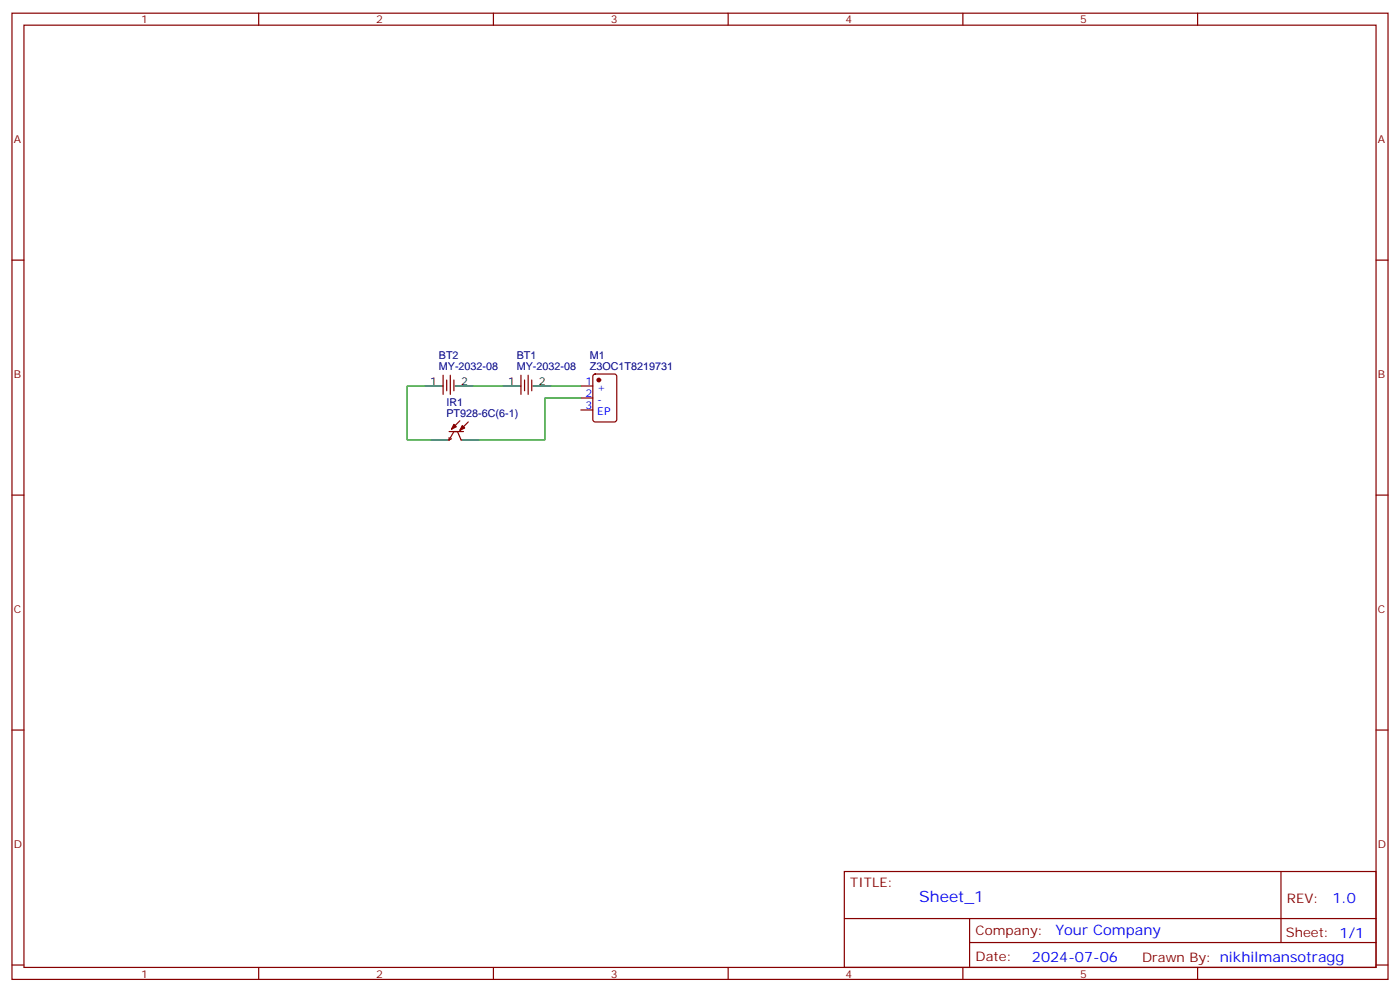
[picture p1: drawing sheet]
<svg xmlns="http://www.w3.org/2000/svg" width="412mm" height="292mm" viewBox="0 0 412 292" stroke-linecap="round" stroke-linejoin="round" font-family="sans-serif">
<g fill="none" stroke="#870000" stroke-width=".35">
<path d="M3.5 3.9h405.4v284.3h-405.4zM7.1 7.4h398.2v277.3h-398.2zM76.2 3.9v3.5M145.3 3.9v3.5M214.5 3.9v3.5M283.6 3.9v3.5M352.8 3.9v3.5M3.5 76.6h3.6M405.3 76.6h3.6M130.5 110.4v5.7M131.6 111.8v3.2M132.6 110.4v5.7"/>
<path d="M133.7 111.8v3.2M153.5 110.4v5.7M154.5 111.8v3.2M155.6 110.4v5.7M156.6 111.8v3.2M171.1 113.6h3.5M171.1 117.1h3.5M174.9 110.3l.4-.2h5.7l.6 .4 .1 13-.5 .6-5.9 .1-.6-.5-.1-12.9zM132.3 129.5l1.4-2.5h1.1l1 2.5M132.3 127h4.2M132.3 128.8v.7M133 129.1l-.7 .4"/>
<path d="M135.5 123.8l-2.5 2.5M137.9 124.2l-2.4 2.4M171.1 120.6h3.5M3.5 145.7h3.6M405.3 145.7h3.6M3.5 214.8h3.6M405.3 214.8h3.6M248.7 256.5h156.6v28.2h-156.6zM377.3 256.5v20.9M248.7 270.3h156.5M285.6 277.4h119.6M285.6 270.3v14.1"/>
<path d="M3.5 284h3.6M76.2 284.7v3.5M145.3 284.7v3.5M214.5 284.7v3.5M283.6 284.7v3.5M352.8 284.7v3.5M405.3 284h3.6"/>
</g>
<path d="M125.2 113.6h5.3M134.1 113.6h5.2M148.2 113.6h5.3M157 113.6h5.3M127 129.5h5.3M135.8 129.5h5.3" fill="none" stroke="#000" stroke-width=".35"/>
<g fill="#870000" stroke="#870000" stroke-width=".35">
<path d="M133.7 124.9l.7 .7-1.4 .7z"/>
<path d="M136.2 125.2l.7 .7-1.4 .7z"/>
<circle cx="176.4" cy="111.8" r=".53"/>
</g>
<path d="M125.2 113.6h-5.3v15.9h7.1M139.3 113.6h8.9M162.3 113.6h8.8M171.1 117.1h-10.6v12.4h-19.4" fill="none" stroke="#008700" stroke-width=".35"/>
<text font-size="4.6" fill="#00f" x="270.8" y="265.5">Sheet_1</text>
<g font-size="4.2" fill="#00f">
<text x="392.5" y="265.7">1.0</text>
<text x="310.9" y="275.3">Your Company</text>
<text x="304" y="283.1">2024-07-06</text>
</g>
<g font-size="3.9" fill="#800">
<text x="250.5" y="261.1">TITLE:</text>
<text x="379.1" y="265.7">REV:</text>
<text x="287.4" y="275.3">Company:</text>
<text x="378.7" y="275.9">Sheet: 1/1</text>
<text x="287.4" y="282.9">Date:</text>
<text x="336.4" y="283">Drawn By: nikhilmansotragg</text>
</g>
<g font-size="3.2" fill="#800">
<text x="41.6" y="6.9">1</text>
<text x="110.8" y="6.9">2</text>
<text x="179.9" y="6.9">3</text>
<text x="249.1" y="6.9">4</text>
<text x="318.2" y="6.9">5</text>
<text x="4.1" y="42">A</text>
<text x="405.9" y="42">A</text>
<text x="4.1" y="111.1">B</text>
<text x="405.9" y="111.1">B</text>
<text x="4.1" y="180.3">C</text>
<text x="405.9" y="180.3">C</text>
<text x="4.1" y="249.4">D</text>
<text x="405.9" y="249.4">D</text>
<text x="41.6" y="287.7">1</text>
<text x="110.8" y="287.7">2</text>
<text x="179.9" y="287.7">3</text>
<text x="249.1" y="287.7">4</text>
<text x="318.2" y="287.7">5</text>
</g>
<g font-size="3.2" fill="#000080">
<text x="129.3" y="105.7">BT2</text>
<text x="152.2" y="105.7">BT1</text>
<text x="173.8" y="105.7">M1</text>
<text x="129.3" y="108.8">MY-2032-08</text>
<text x="152.2" y="108.8">MY-2032-08</text>
<text x="173.8" y="108.8">Z3OC1T8219731</text>
<text x="131.5" y="119.6">IR1</text>
<text x="131.5" y="122.8">PT928-6C(6-1)</text>
</g>
<g font-size="3.2">
<text x="126.7" y="113.2">1</text>
<text x="135.8" y="113.2">2</text>
<text x="149.7" y="113.2">1</text>
<text x="158.7" y="113.2">2</text>
</g>
<g font-size="3.2" fill="#00f">
<text x="172.4" y="113.2">1</text>
<text x="172.4" y="116.8">2</text>
<text x="175.9" y="115">+</text>
<text x="175.9" y="118.5">-</text>
<text x="172.4" y="120.3">3</text>
<text x="175.9" y="122.1">EP</text>
</g>
</svg>
